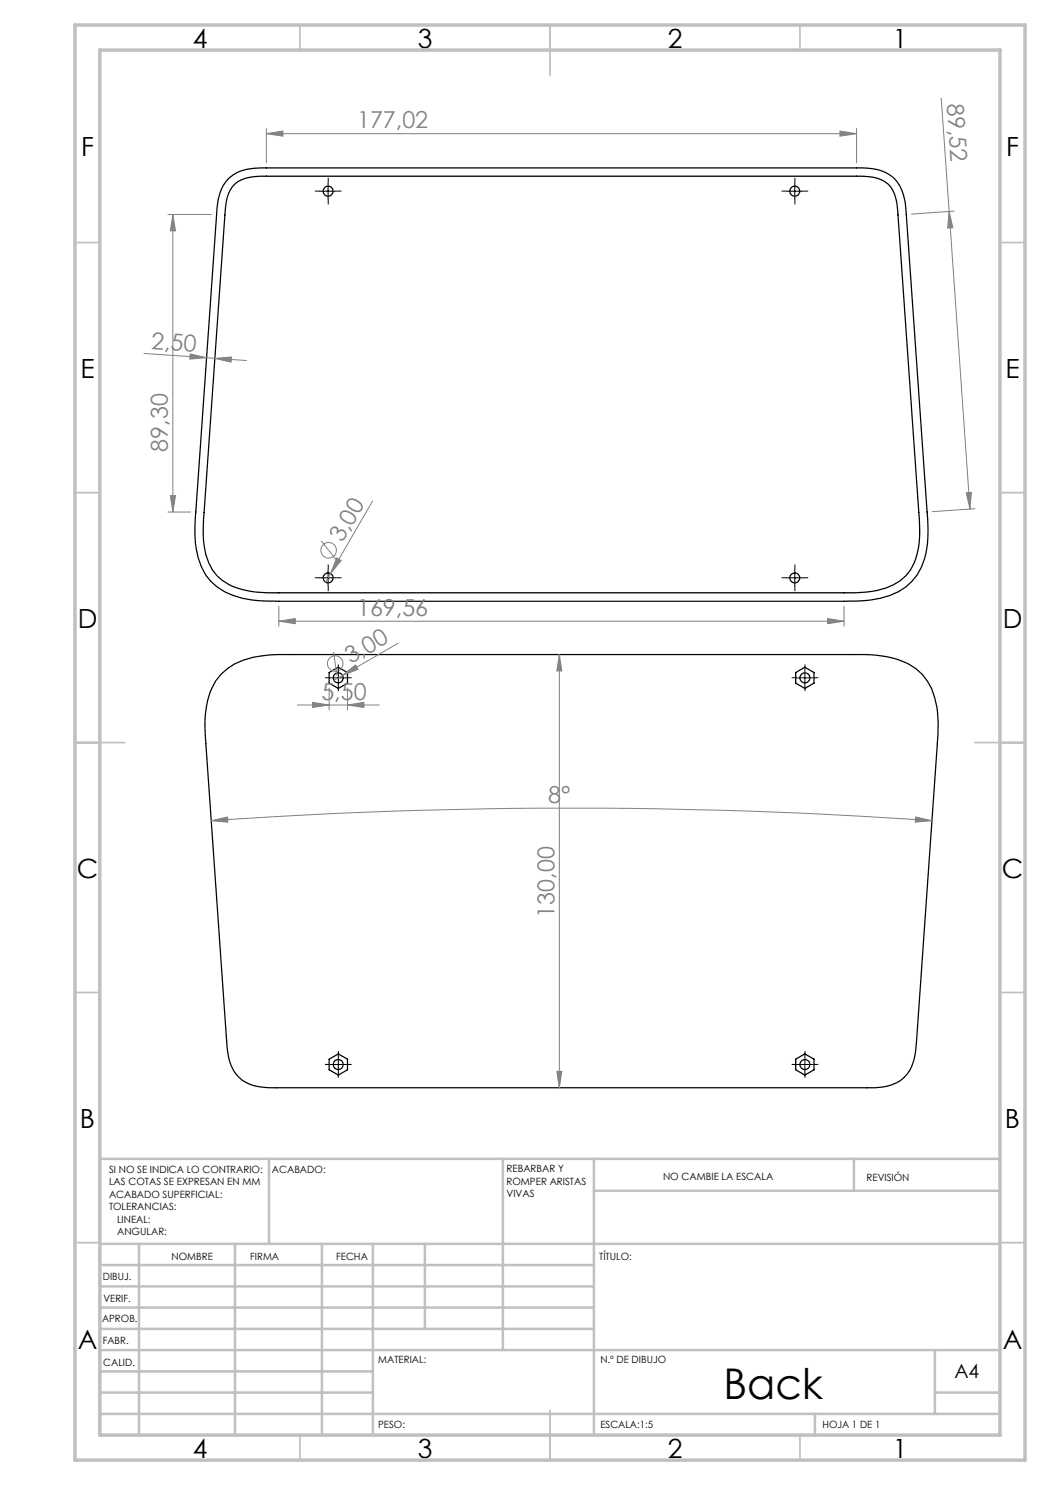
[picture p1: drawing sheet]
<svg xmlns="http://www.w3.org/2000/svg" width="210mm" height="297mm" viewBox="0 0 210 297" stroke-linecap="round" stroke-linejoin="round" font-family="sans-serif">
<g fill="none" stroke="#000" stroke-width=".25">
<path d="M45.8 35.6a9.6 9.6 0 0 1 6.6-2h118.9a10.3 10.3 0 0 1 7.5 2 10.5 10.5 0 0 1 2.5 7.3l4.1 59.5a22.8 22.8 0 0 1-1.1 11 11.3 11.3 0 0 1-9.2 6.4l-2.1 .3-4.2 .2h-113a22.7 22.7 0 0 1-10.9-2 10.8 10.8 0 0 1-5.7-8.6l-.2-3.1 .1-3 4.2-60.7a10.5 10.5 0 0 1 2.5-7.3zM47 36.8a9.3 9.3 0 0 1 6.3-1.6h118a9.1 9.1 0 0 1 6.3 1.6 9.1 9.1 0 0 1 2 6.2l4.2 59.5a20.8 20.8 0 0 1-1 10.1 9.6 9.6 0 0 1-7.4 5.5l-4.3 .5h-115.3a20.6 20.6 0 0 1-10-1.7 9.5 9.5 0 0 1-5-7.8l-.2-2.1 .1-3.3 4.3-60.7a8.9 8.9 0 0 1 2-6.2zM44.2 134.9a14.3 14.3 0 0 1 9.4-3.9l2.1-.1h115.2a23.2 23.2 0 0 1 10.9 1.9 11.2 11.2 0 0 1 5.6 8.7l.2 3.1v2l-4.3 61.7a10.3 10.3 0 0 1-2.5 7.2 10.2 10.2 0 0 1-7.5 2.1h-118a10.2 10.2 0 0 1-7.4-2.1 10.3 10.3 0 0 1-2.6-7.2l-4.1-59.6a22.3 22.3 0 0 1 1.1-11l.8-1.5zM65.8 134.5l1.9-1 1.8 1v2.1l-1.8 1.1-1.9-1.1zM159.1 134.5l1.9-1 1.8 1v2.1l-1.8 1.1-1.9-1.1zM65.8 211.8l1.9-1 1.8 1v2.2l-1.8 1-1.9-1zM159.1 211.8l1.9-1 1.8 1v2.2l-1.8 1-1.9-1z"/>
<circle cx="65.6" cy="38.2" r=".99"/>
<circle cx="158.9" cy="38.2" r=".99"/>
<circle cx="65.6" cy="115.6" r=".99"/>
<circle cx="158.9" cy="115.6" r=".99"/>
<circle cx="67.6" cy="135.6" r=".99"/>
<circle cx="161" cy="135.6" r=".99"/>
<circle cx="67.6" cy="212.9" r="1"/>
<circle cx="161" cy="212.9" r="1"/>
</g>
<g fill="none" stroke="#808080" stroke-width=".2">
<path d="M188.2 19.6l5.8 82.2M53.3 26.7l3.3-.5v1zM53.3 25.7v6.9M53.3 26.7h118M168 26.2l3.3 .5-3.3 .5zM171.3 25.7v6.9M33.6 42.9h8.7M34.6 42.9l.5 3.3h-1zM34.6 42.9v59.5M189.8 42.3l.8 3.2-1.1 .1zM190.8 42.2l-8.5 .6M28.8 70.7l12.5 .8"/>
<path d="M38 70.8l3.3 .7-3.3 .3zM41.3 71.5l1.7 .2M43 71.7l3.3-.3-.1 1zM43 71.7l6.3 .4M34.1 99.1h1l-.5 3.3zM193.3 98.6l1-.1-.3 3.3zM33.6 102.4h4.5M64.2 108.2l3 3.7M66.1 114.7l-1 1.7M67.3 111.6l.9 .5-2.1 2.6zM74.5 100.2l-8.4 14.5M195 101.7l-8.6 .6"/>
<path d="M55.8 124.2l3.3-.5v1zM55.8 121.2v4M55.8 124.2h113M65.8 137.6v4.4M66.7 130.3l.7 4.8M68.5 135.1l2.6-2.1 .5 .9zM68.5 135.1l-1.7 1M69.5 137.6v4.4M79.6 128.7l-11.1 6.4M111.9 130.9v86.7M111.9 130.9l.5 3.3h-1zM165.5 123.7l3.3 .5-3.3 .5z"/>
<path d="M168.8 121.2v4M59.5 141h16.3M62.5 140.5l3.3 .5-3.3 .5zM69.5 141l3.3-.5v1zM42.2 164.1l3.3-.7 .1 1zM42.2 164.1a1037.1 1037.1 0 0 1 144.2 0M183.1 163.4l3.3 .7-3.3 .3zM111.4 214.3h1l-.5 3.3z"/>
<circle cx="65.7" cy="110.1" r="1.56"/>
<circle cx="67" cy="132.7" r="1.56"/>
</g>
<g fill="none" stroke="#000" stroke-width=".2" stroke-dasharray="15.2 1.3 1.3 1.3" stroke-linecap="butt">
<path d="M64 38.2h-1M65.6 36.6v-1M65.6 39.9v1M67.3 38.2h1M157.3 38.2h-1M159 36.6v-1M159 39.9v1M160.6 38.2h1M64 115.6h-1M65.6 113.9v-1M65.6 117.2v1M67.3 115.6h1"/>
<path d="M157.3 115.6h-1M159 113.9v-1M159 117.2v1M160.6 115.6h1M66 135.6h-1M67.7 133.9v-1M67.7 137.2v1M69.3 135.6h1M159.3 135.6h-1M161 133.9v-1M161 137.2v1M162.7 135.6h1"/>
<path d="M66 212.9h-1M67.7 211.2v-1M67.7 214.6v1M69.3 212.9h1M159.3 212.9h-1M161 211.2v-1M161 214.6v1M162.7 212.9h1"/>
</g>
<g fill="none" stroke="#000" stroke-width=".2">
<path d="M64 38.2h3.3M65.6 36.6v3.3M157.3 38.2h3.3M159 36.6v3.3M64 115.6h3.3M65.6 113.9v3.3M157.3 115.6h3.3M159 113.9v3.3M66 135.6h3.3M67.7 133.9v3.3M159.3 135.6h3.3M161 133.9v3.3"/>
<path d="M66 212.9h3.3M67.7 211.2v3.4M159.3 212.9h3.3M161 211.2v3.4"/>
</g>
<g fill="none" stroke="#c0c0c0" stroke-width=".35">
<path d="M60 5v5M110 5v10M160 5v5M15 48.5h5M200 48.5h5M15 98.5h5M200 98.5h5M15 148.5h10M195 148.5h10M15 198.5h5M200 198.5h5M15 248.5h5"/>
<path d="M200 248.5h5M60 287v5M110 282v10M160 287v5"/>
</g>
<g fill="none" stroke="#c0c0c0" stroke-width=".5">
<path d="M53.8 231.8v17M100.6 231.8v38.2M118.8 231.8v55.2M118.8 238.2h81.2M170.8 231.8v6.4M200 231.8h-180v55.2M20 248.8h180M20 257.3h98.8M20 253h98.8M27.8 248.8v38.2M47 248.8v38.2M64.4 248.8v38.2"/>
<path d="M74.6 248.8v38.2M85 248.8v17M20 265.8h98.8M20 261.5h98.8M20 278.5h54.6M20 274.3h54.6M20 270h180M187 278.5h13M187 270v12.8M20 282.8h180M163 282.8v4.2"/>
</g>
<path d="M15 5h190v287h-190zM20 10h180v277h-180z" fill="none" stroke="#c0c0c0" stroke-width=".7"/>
<g fill="#808080">
<path d="M68.5 135.1l2.6-2.1 .5 .9z"/>
<path d="M67.3 111.6l.9 .5-2.1 2.6z"/>
<path d="M193.3 98.6l1-.1-.3 3.3zM189.8 42.3l.8 3.2-1.1 .1z"/>
<path d="M43 71.7l3.3-.3-.1 1zM38 70.8l3.3 .7-3.3 .3z"/>
<path d="M69.5 141l3.3-.5v1zM62.5 140.5l3.3 .5-3.3 .5z"/>
<path d="M55.8 124.2l3.3-.5v1zM165.5 123.7l3.3 .5-3.3 .5z"/>
<path d="M168 26.2l3.3 .5-3.3 .5zM53.3 26.7l3.3-.5v1z"/>
<path d="M183.1 163.4l3.3 .7-3.3 .3zM42.2 164.1l3.3-.7 .1 1z"/>
<path d="M34.6 42.9l.5 3.3h-1zM34.1 99.1h1l-.5 3.3zM111.9 130.9l.5 3.3h-1zM111.4 214.3h1l-.5 3.3z"/>
</g>
<text font-size="8.5" x="144.7" y="279.7">Back</text>
<g font-size="5.3">
<text x="38.5" y="9.5">4</text>
<text x="83.5" y="9.5">3</text>
<text x="133.6" y="9.5">2</text>
<text x="178.6" y="9.5">1</text>
<text x="16.2" y="31.3">F</text>
<text x="201.2" y="31.3">F</text>
<text x="16.1" y="75.5">E</text>
<text x="201.1" y="75.5">E</text>
<text x="15.5" y="125.5">D</text>
<text x="200.5" y="125.5">D</text>
<text x="15.4" y="175.5">C</text>
<text x="200.4" y="175.5">C</text>
<text x="16" y="225.5">B</text>
<text x="201" y="225.5">B</text>
<text x="15.5" y="269.8">A</text>
<text x="200.5" y="269.8">A</text>
<text x="38.5" y="291.5">4</text>
<text x="83.5" y="291.5">3</text>
<text x="133.6" y="291.5">2</text>
<text x="178.6" y="291.5">1</text>
</g>
<g font-size="4.7" fill="#808080">
<text x="189.4" y="20.8" transform="rotate(86 189.4 20.8)">89,52</text>
<text x="71.4" y="25.7">177,02</text>
<text x="30.2" y="69.7" transform="rotate(4 30.2 69.7)">2,50</text>
<text x="33.6" y="90.3" transform="rotate(-90 33.6 90.3)">89,30</text>
<text x="68.5" y="108.7" transform="rotate(-60 68.5 108.7)">3,00</text>
<text x="71.4" y="123.2">169,56</text>
<text x="70.1" y="132.9" transform="rotate(-30 70.1 132.9)">3,00</text>
<text x="64.3" y="140">5,50</text>
<text x="109.7" y="160.6">8°</text>
<text x="110.9" y="183.5" transform="rotate(-90 110.9 183.5)">130,00</text>
</g>
<text font-size="3.9" x="190.9" y="275.5">A4</text>
<g font-size="2">
<text x="21.8" y="234.6">SI NO SE INDICA LO CONTRARIO:</text>
<text x="21.8" y="237.1">LAS COTAS SE EXPRESAN EN MM</text>
<text x="21.8" y="239.6">ACABADO SUPERFICIAL:</text>
<text x="54.4" y="234.6">ACABADO:</text>
<text x="101.3" y="234.5">REBARBAR Y</text>
<text x="101.3" y="237">ROMPER ARISTAS</text>
<text x="101.3" y="239.5">VIVAS</text>
<text x="132.6" y="236">NO CAMBIE LA ESCALA</text>
<text x="173.3" y="236.2">REVISIÓN</text>
<text x="21.8" y="242.1">TOLERANCIAS:</text>
<text x="23.4" y="244.6">LINEAL:</text>
<text x="23.4" y="247.1">ANGULAR:</text>
<text x="34.3" y="252">NOMBRE</text>
<text x="50" y="251.9">FIRMA</text>
<text x="67.2" y="251.9">FECHA</text>
<text x="119.9" y="251.9">TÍTULO:</text>
<text x="20.6" y="256.1">DIBUJ.</text>
<text x="20.7" y="260.3">VERIF.</text>
<text x="20.4" y="264.4">APROB.</text>
<text x="20.5" y="268.8">FABR.</text>
<text x="20.7" y="273.1">CALID.</text>
<text x="75.6" y="272.5">MATERIAL:</text>
<text x="120.1" y="272.5">N.º DE DIBUJO</text>
<text x="75.6" y="285.5">PESO:</text>
<text x="120.1" y="285.6">ESCALA:1:5</text>
<text x="164.5" y="285.6">HOJA 1 DE 1</text>
</g>
</svg>
